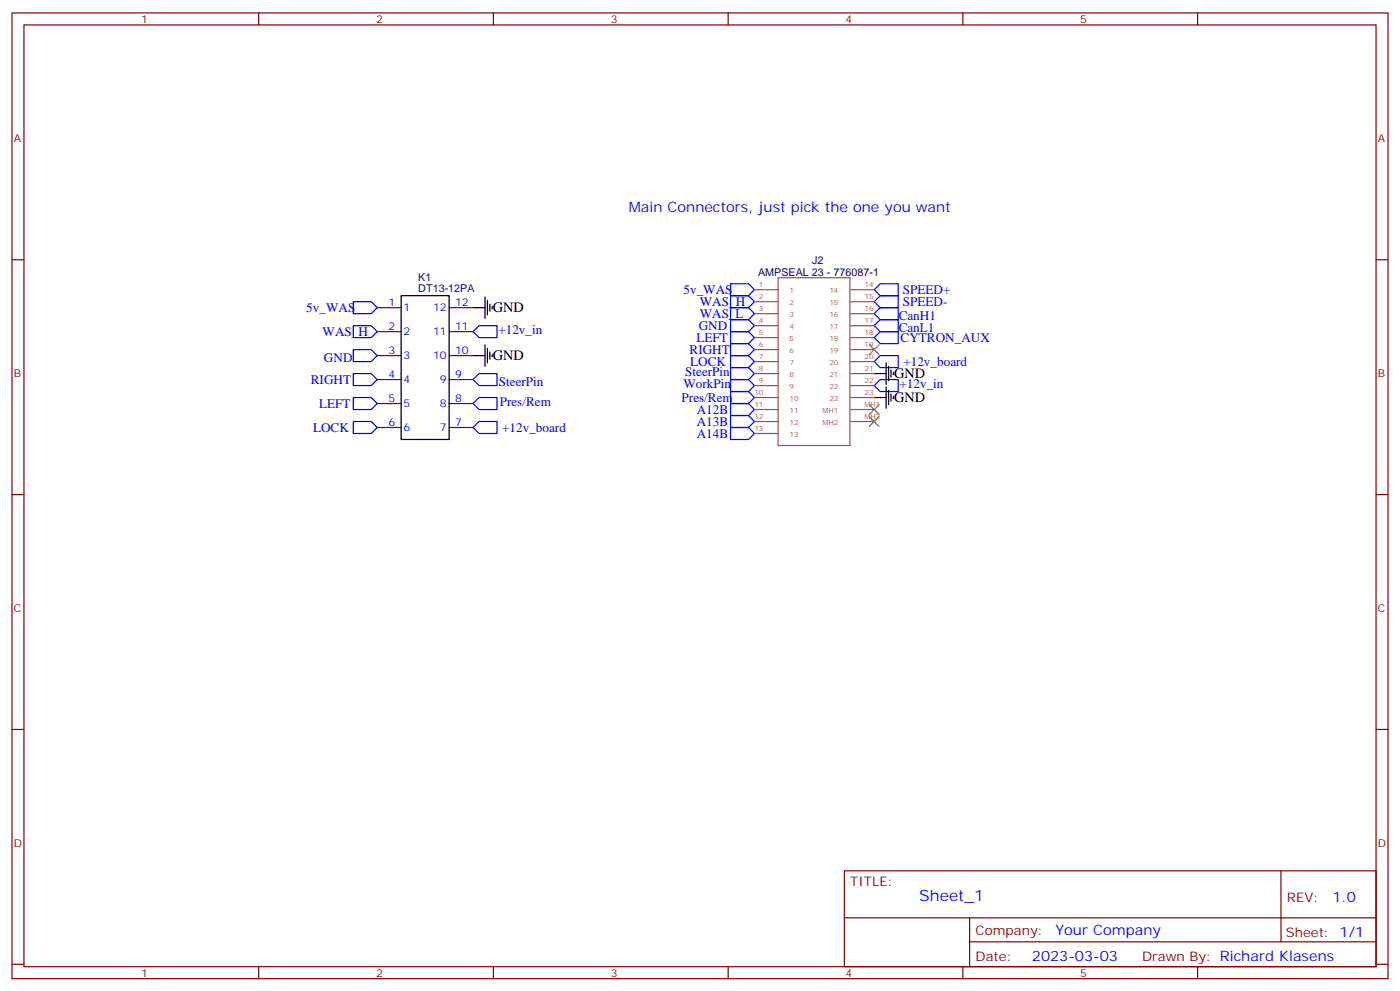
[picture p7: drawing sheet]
<svg xmlns="http://www.w3.org/2000/svg" width="412mm" height="292mm" viewBox="0 0 412 292" stroke-linecap="round" stroke-linejoin="round" font-family="sans-serif">
<g fill="none" stroke="#870000" stroke-width=".35">
<path d="M3.5 3.8h405.4v284.3h-405.4zM7.1 7.3h398.2v277.3h-398.2zM76.2 3.8v3.5M145.3 3.8v3.5M214.5 3.8v3.5M283.6 3.8v3.5M352.8 3.8v3.5M3.5 76.5h3.6M405.3 76.5h3.6M111.1 90.6h7.1M111.1 97.6h7.1M132.3 90.6h7"/>
<path d="M132.3 97.6h7M111.1 104.7h7.1M111.1 111.8h7.1M111.1 118.8h7.1M132.3 104.7h7M132.3 111.8h7M132.3 118.8h7M111.1 125.9h7.1M132.3 125.9h7M3.5 145.6h3.6M405.3 145.6h3.6M3.5 214.8h3.6"/>
<path d="M405.3 214.8h3.6M248.7 256.4h156.6v28.2h-156.6zM377.3 256.4v20.9M248.7 270.2h156.5M285.6 277.3h119.6M285.6 270.2v14.2M3.5 283.9h3.6M76.2 284.6v3.5M145.3 284.6v3.5M214.5 284.6v3.5M283.6 284.6v3.5M352.8 284.6v3.5"/>
<path d="M405.3 283.9h3.6"/>
</g>
<g fill="none" stroke="#00f" stroke-width=".35">
<path d="M104.1 95.9h5.3l1.7 1.7-1.7 1.8h-5.3zM104.1 88.8h5.3l1.7 1.8-1.7 1.8h-5.3zM139.3 97.6l1.8-1.7h5.3v3.5h-5.3zM215.2 83.5h5.3l1.7 1.8-1.7 1.8h-5.3zM215.2 87.1h5.3l1.7 1.7-1.7 1.8h-5.3zM215.2 90.6h5.3l1.7 1.8-1.7 1.7h-5.3zM215.2 94.1h5.3l1.7 1.8-1.7 1.7h-5.3zM215.2 97.6h5.3l1.7 1.8-1.7 1.8h-5.3zM257.5 85.3l1.8-1.8h5.3v3.6h-5.3zM259.3 94.1h5.3v3.5h-5.3l-1.8-1.7zM259.3 90.6h5.3v3.5h-5.3l-1.8-1.7zM259.3 87.1h5.3v3.5h-5.3l-1.8-1.8z"/>
<path d="M259.3 97.6h5.3v3.6h-5.3l-1.8-1.8zM104.1 117.1h5.3l1.7 1.7-1.7 1.8h-5.3zM104.1 110h5.3l1.7 1.8-1.7 1.7h-5.3zM104.1 102.9h5.3l1.7 1.8-1.7 1.8h-5.3zM139.3 118.8l1.8-1.7h5.3v3.5h-5.3zM141.1 110h5.3v3.5h-5.3l-1.8-1.7zM215.2 101.2h5.3l1.7 1.7-1.7 1.8h-5.3zM215.2 118.8h5.3l1.7 1.8-1.7 1.7h-5.3zM215.2 104.7h5.3l1.7 1.8-1.7 1.7h-5.3zM215.2 115.3h5.3l1.7 1.8-1.7 1.7h-5.3zM215.2 111.8h5.3l1.7 1.7-1.7 1.8h-5.3zM215.2 108.2h5.3l1.7 1.8-1.7 1.8h-5.3z"/>
<path d="M259.3 104.7h5.3v3.5h-5.3l-1.8-1.7zM259.3 111.8h5.3v3.5h-5.3l-1.8-1.8zM104.1 124.1h5.3l1.7 1.8-1.7 1.7h-5.3zM139.3 125.9l1.8-1.8h5.3v3.5h-5.3zM215.2 122.3h5.3l1.7 1.8-1.7 1.8h-5.3zM215.2 125.9h5.3l1.7 1.7-1.7 1.8h-5.3z"/>
</g>
<g fill="none" stroke="#000" stroke-width=".35">
<path d="M118.2 87.1h14.1v42.3h-14.1zM139.3 90.6h3.6M142.9 87.4v6.4M143.6 88.5v4.2M144.3 89.5v2.2M145 90.2v.7M139.3 104.7h3.6M142.9 101.5v6.4M143.6 102.6v4.2M144.3 103.6v2.2M145 104.4v.7M257.5 117.1h3.6"/>
<path d="M257.5 110h3.6M261.1 106.8v6.4M261.1 113.9v6.3M261.8 107.9v4.2M261.8 114.9v4.3M262.5 108.9v2.2M262.5 116v2.1M263.2 109.6v.7M263.2 116.7v.7"/>
</g>
<path d="M256.1 119.2l2.8 2.8M256.1 101.5l2.8 2.9M258.9 119.2l-2.8 2.8M258.9 101.5l-2.8 2.9M256.1 122.7l2.8 2.8M258.9 122.7l-2.8 2.8" fill="none" stroke="#3c3" stroke-width=".35"/>
<g fill="none" stroke="#a64a4a" stroke-width=".35">
<path d="M222.2 85.3h7M222.2 88.8h7M222.2 92.4h7M222.2 95.9h7M222.2 99.4h7M229.2 81.8h21.2v49.4h-21.2zM250.6 85.3h6.9M250.6 88.8h6.9M250.6 92.4h6.9M250.6 95.9h6.9M250.6 99.4h6.9M222.2 102.9h7"/>
<path d="M222.2 106.5h7M222.2 110h7M222.2 113.5h7M222.2 117.1h7M250.6 102.9h6.9M250.6 106.5h6.9M250.6 110h6.9M250.6 113.5h6.9M250.6 117.1h6.9M222.2 120.6h7M222.2 124.1h7M222.2 127.6h7"/>
<path d="M250.6 120.6h6.9M250.6 124.1h6.9"/>
</g>
<text font-size="4.6" fill="#00f" x="270.8" y="265.4">Sheet_1</text>
<g font-size="4.2" fill="#00f">
<text x="185.2" y="62.4">Main Connectors, just pick the one you want</text>
<text x="392.5" y="265.7">1.0</text>
<text x="310.9" y="275.2">Your Company</text>
<text x="304" y="283">2023-03-03</text>
</g>
<g font-size="4.2">
<text x="145.2" y="92">GND</text>
<text x="145.2" y="106.1">GND</text>
<text x="263.3" y="111.4">GND</text>
<text x="263.3" y="118.5">GND</text>
</g>
<g font-size="3.9" fill="#00f">
<text x="201.4" y="86.5">5v_WAS</text>
<text x="265.9" y="90">SPEED-</text>
<text x="266" y="86.6">SPEED+</text>
<text x="90.2" y="91.8">5v_WAS</text>
<text x="206.1" y="93.6">WAS_L</text>
<text x="206.2" y="90">WAS_H</text>
<text x="264.7" y="94.2">CanH1</text>
<text x="95" y="98.8">WAS_H</text>
<text x="146.8" y="98.4">+12v_in</text>
<text x="205.1" y="100.8">LEFT</text>
<text x="205.8" y="97.1">GND</text>
<text x="264.7" y="97.7">CanL1</text>
<text x="265.3" y="100.8">CYTRON_AUX</text>
<text x="95.4" y="106.5">GND</text>
<text x="203.1" y="104.2">RIGHT</text>
<text x="203.3" y="107.7">LOCK</text>
<text x="266.1" y="107.7">+12v_board</text>
<text x="91.6" y="113.1">RIGHT</text>
<text x="146.9" y="113.5">SteerPin</text>
<text x="201.8" y="110.7">SteerPin</text>
<text x="147.2" y="119.6">Pres/Rem</text>
<text x="200.8" y="118.3">Pres/Rem</text>
<text x="201.3" y="114.2">WorkPin</text>
<text x="265" y="114.3">+12v_in</text>
<text x="94" y="120.2">LEFT</text>
<text x="205.3" y="121.8">A12B</text>
<text x="205.3" y="125.4">A13B</text>
<text x="92.2" y="127.1">LOCK</text>
<text x="147.9" y="127.1">+12v_board</text>
<text x="205.3" y="128.9">A14B</text>
</g>
<g font-size="3.9" fill="#800">
<text x="250.5" y="261">TITLE:</text>
<text x="379.1" y="265.7">REV:</text>
<text x="287.4" y="275.2">Company:</text>
<text x="378.7" y="275.8">Sheet: 1/1</text>
<text x="287.4" y="282.9">Date:</text>
<text x="336.4" y="282.9">Drawn By: Richard Klasens</text>
</g>
<g font-size="3.2" fill="#800">
<text x="41.6" y="6.8">1</text>
<text x="110.8" y="6.8">2</text>
<text x="179.9" y="6.8">3</text>
<text x="249.1" y="6.8">4</text>
<text x="318.2" y="6.8">5</text>
<text x="4.1" y="41.9">A</text>
<text x="405.9" y="41.9">A</text>
<text x="4.1" y="111.1">B</text>
<text x="405.9" y="111.1">B</text>
<text x="4.1" y="180.2">C</text>
<text x="405.9" y="180.2">C</text>
<text x="4.1" y="249.3">D</text>
<text x="405.9" y="249.3">D</text>
<text x="41.6" y="287.6">1</text>
<text x="110.8" y="287.6">2</text>
<text x="179.9" y="287.6">3</text>
<text x="249.1" y="287.6">4</text>
<text x="318.2" y="287.6">5</text>
</g>
<g font-size="3.2" fill="#000080">
<text x="239.2" y="77.8">J2</text>
<text x="123.2" y="82.8">K1</text>
<text x="223.3" y="81.1">AMPSEAL 23 - 776087-1</text>
<text x="123.2" y="86">DT13-12PA</text>
</g>
<g font-size="3.2" fill="#00f">
<text x="114.4" y="90.2">1</text>
<text x="118.9" y="91.7">1</text>
<text x="127.6" y="91.7">12</text>
<text x="134.1" y="90.2">12</text>
<text x="114.4" y="97.3">2</text>
<text x="118.9" y="98.7">2</text>
<text x="127.6" y="98.7">11</text>
<text x="134.1" y="97.3">11</text>
<text x="114.4" y="104.4">3</text>
<text x="118.9" y="105.8">3</text>
<text x="127.6" y="105.8">10</text>
<text x="134.1" y="104.4">10</text>
<text x="114.4" y="111.4">4</text>
<text x="118.9" y="112.8">4</text>
<text x="129.6" y="112.8">9</text>
<text x="134.1" y="111.4">9</text>
<text x="114.4" y="118.5">5</text>
<text x="118.9" y="119.9">5</text>
<text x="129.6" y="119.9">8</text>
<text x="134.1" y="118.5">8</text>
<text x="114.4" y="125.5">6</text>
<text x="134.1" y="125.5">7</text>
<text x="118.9" y="126.9">6</text>
<text x="129.6" y="126.9">7</text>
</g>
<g font-size="2.1" fill="#a54b4b">
<text x="223.6" y="84.6">1</text>
<text x="223.6" y="88.1">2</text>
<text x="232.6" y="86.3">1</text>
<text x="232.6" y="89.9">2</text>
<text x="244.3" y="86.3">14</text>
<text x="244.3" y="89.9">15</text>
<text x="254.6" y="84.6">14</text>
<text x="254.6" y="88.1">15</text>
<text x="223.6" y="91.7">3</text>
<text x="223.6" y="95.2">4</text>
<text x="232.6" y="93.4">3</text>
<text x="244.3" y="93.4">16</text>
<text x="254.6" y="91.7">16</text>
<text x="254.6" y="95.2">17</text>
<text x="223.6" y="98.7">5</text>
<text x="232.6" y="96.9">4</text>
<text x="232.6" y="100.5">5</text>
<text x="244.3" y="96.9">17</text>
<text x="244.3" y="100.5">18</text>
<text x="254.6" y="98.7">18</text>
<text x="223.6" y="102.2">6</text>
<text x="223.6" y="105.8">7</text>
<text x="232.6" y="104">6</text>
<text x="232.6" y="107.5">7</text>
<text x="244.3" y="104">19</text>
<text x="244.3" y="107.5">20</text>
<text x="254.6" y="102.2">19</text>
<text x="254.6" y="105.8">20</text>
<text x="223.6" y="109.3">8</text>
<text x="223.6" y="112.8">9</text>
<text x="232.6" y="111">8</text>
<text x="244.3" y="111">21</text>
<text x="254.6" y="109.3">21</text>
<text x="254.6" y="112.8">22</text>
<text x="222.2" y="116.4">10</text>
<text x="222.2" y="119.9">11</text>
<text x="232.6" y="114.6">9</text>
<text x="232.6" y="118.1">10</text>
<text x="244.3" y="114.6">22</text>
<text x="244.3" y="118.1">23</text>
<text x="254.6" y="116.4">23</text>
<text x="254.6" y="119.9">MH1</text>
<text x="222.2" y="123.4">12</text>
<text x="232.6" y="121.6">11</text>
<text x="232.6" y="125.1">12</text>
<text x="242.3" y="121.6">MH1</text>
<text x="242.3" y="125.1">MH2</text>
<text x="254.6" y="123.4">MH2</text>
<text x="222.2" y="126.9">13</text>
<text x="232.6" y="128.7">13</text>
</g>
</svg>
